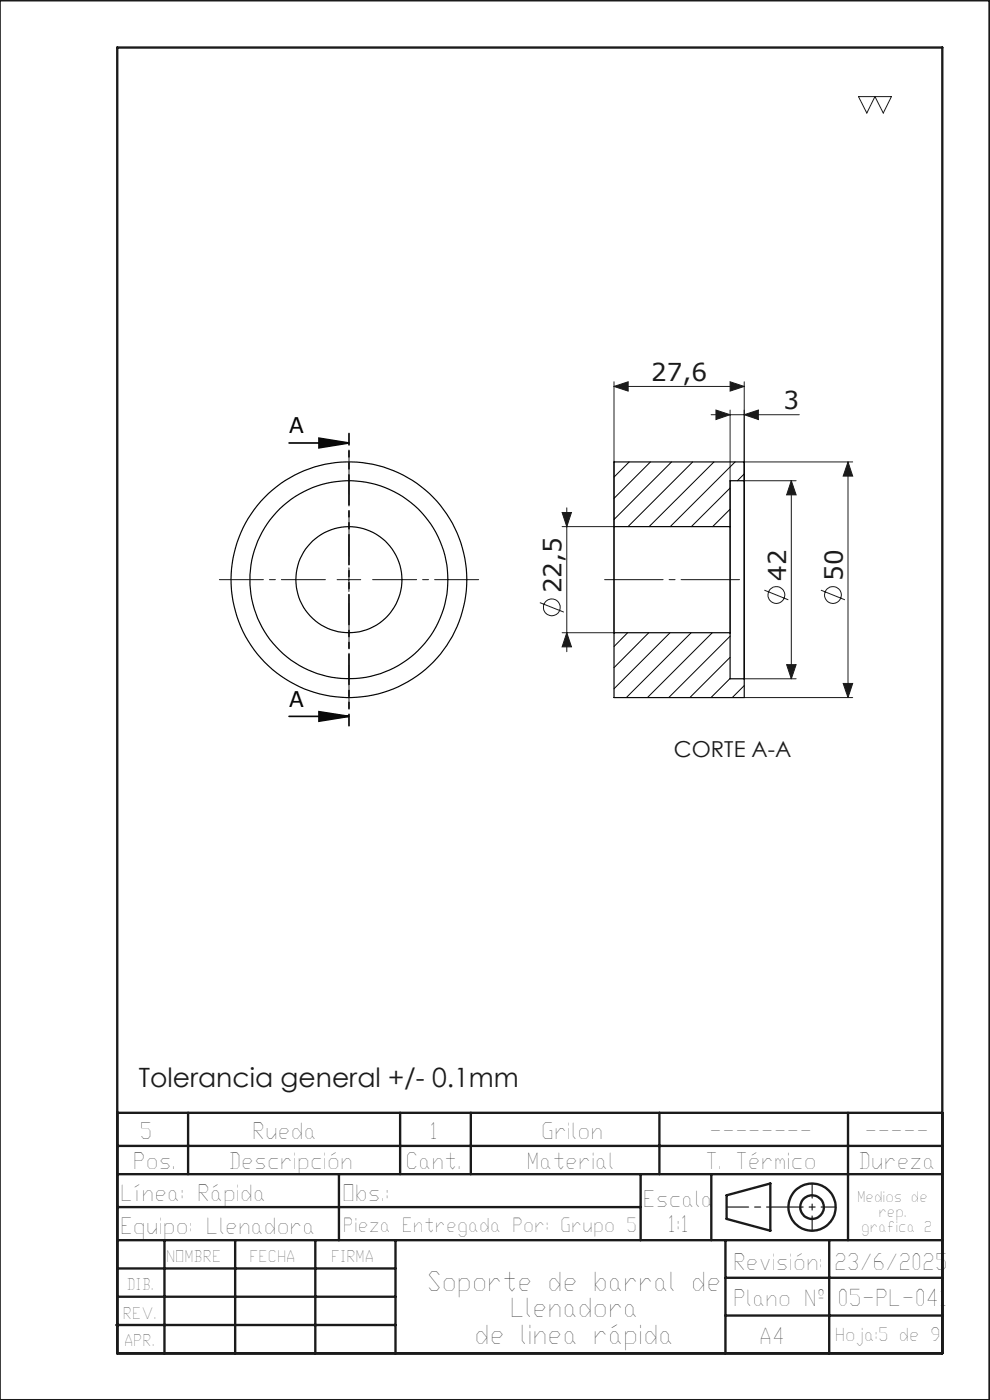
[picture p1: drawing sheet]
<svg xmlns="http://www.w3.org/2000/svg" width="210mm" height="297mm" viewBox="0 0 210 297" stroke-linecap="round" stroke-linejoin="round" font-family="sans-serif">
<g fill="none" stroke="#191924" stroke-width=".21">
<path d="M182.1 20.5h7l-1.7 3.5-1.8-3.5-1.7 3.5zM130.2 82l3-1v2zM130.2 81v53.2h-11M130.2 82h27.7M150.8 88h18.7M151.9 87l3 1-3 1zM154.9 87v47.2M154.9 81l3 1-3 1zM157.9 88l3-1v2zM157.9 98h23M157.9 81v63h11M179.9 98l1 3h-2z"/>
<path d="M179.9 98v50M119.2 108.7h2l-1 3zM119.2 111.7h11M120.2 107.7v30.6M157.9 102h11M167.9 102l1 3h-2zM167.9 102v42M71.5 123h5M74 120.5v5M114.5 127.8l5.1 2.1M120.2 134.2l1 3h-2zM162.1 125.2l5.1 2"/>
<path d="M174.1 125.2l5.1 2M157.9 148h23M166.9 141h2l-1 3zM178.9 145h2l-1 3z"/>
<circle cx="117.1" cy="128.8" r="1.78"/>
<circle cx="164.7" cy="126.2" r="1.77"/>
<circle cx="176.7" cy="126.2" r="1.77"/>
</g>
<path d="M61.3 94h12.7M67.7 93l6.3 1-6.3 1zM61.3 152h12.7M67.7 151l6.3 1-6.3 1z" fill="none" stroke="#000" stroke-width=".35"/>
<g fill="none" stroke="#191924" stroke-width=".5">
<path d="M-.1 .1h210v296.9h-210M24.9 10.1h175v277h-175zM24.9 236.1h175M39.9 236.1v13M84.9 236.1v13M99.9 236.1v13M139.9 236.1v13M179.9 236.1v27M24.9 256.1h111M24.9 249.1h175M24.9 243.1h175M71.9 249.1v14"/>
<path d="M135.9 249.1v14M150.9 249.1v14M154.1 253.6l9.3-2.5v10l-9.3-2.5zM24.9 275.1h59M24.9 269.1h59M24.9 263.1h175M34.9 263.1v24M49.9 263.1v24M66.9 263.1v24M83.9 263.1v24M153.9 263.1v24M153.9 279.1h46"/>
<path d="M153.9 271.1h46M175.9 263.1v24M24.7 281.1h59.2"/>
<circle cx="172.2" cy="256.1" r="5"/>
<circle cx="172.3" cy="256.1" r="2.51"/>
</g>
<path d="M74 92v62" fill="none" stroke="#000" stroke-width=".35" stroke-dasharray="6.3 1.3 1.3 1.3 1.3 1.3" stroke-dashoffset="3.9"/>
<path d="M74 118v-22.5M69 123h-22.5M74 128v22.5M79 123h22.5" fill="none" stroke="#191924" stroke-width=".21" stroke-dasharray="15.2 1.3 1.3 1.3" stroke-dashoffset="5.9"/>
<path d="M128.2 123h28.7" fill="none" stroke="#191924" stroke-width=".21" stroke-dasharray="15.2 1.3 1.3 1.3" stroke-dashoffset="2.8"/>
<path d="M172.3 251.1v10M177.3 256.1h-10" fill="none" stroke="#191924" stroke-width=".25" stroke-dasharray="15.2 1.3 1.3 1.3" stroke-dashoffset="12.1"/>
<path d="M154.1 256.1h13.2" fill="none" stroke="#191924" stroke-width=".25" stroke-dasharray="15.2 1.3 1.3 1.3" stroke-dashoffset="10.6"/>
<path d="M67.7 93l6.3 1-6.3 1zM67.7 151l6.3 1-6.3 1z" fill="#000"/>
<g fill="#191924">
<path d="M157.9 88l3-1v2zM151.9 87l3 1-3 1z"/>
<path d="M120.2 134.2l1 3h-2zM119.2 108.7h2l-1 3z"/>
<path d="M178.9 145h2l-1 3zM179.9 98l1 3h-2z"/>
<path d="M167.9 102l1 3h-2zM166.9 141h2l-1 3z"/>
<path d="M130.2 82l3-1v2zM154.9 81l3 1-3 1z"/>
</g>
<g fill="none" stroke="#000" stroke-width=".25">
<path d="M130.2 111.7v22.5M130.2 111.7h24.7M154.9 111.7v22.5M157.9 102v42M157.9 102v-4h-27.7v13.7M157.9 102h-3v9.7M130.2 134.2v13.8h27.7v-4M130.2 134.2h24.7M154.9 134.2v9.8h3"/>
<circle cx="74" cy="123" r="21"/>
<circle cx="74" cy="123" r="11.2"/>
<circle cx="74" cy="123" r="25"/>
</g>
<g fill="none" stroke="#000" stroke-width=".21">
<path d="M133.5 98l-3.3 3.2M138 98l-7.8 7.7M142.5 98l-12.3 12.2M146.9 98l-13.7 13.7M151.4 98l-13.7 13.7M155.9 98l-13.7 13.7M154.9 103.5l-8.3 8.2M154.9 108l-3.7 3.7M157.9 100.5l-1.5 1.5M133.1 134.2l-2.9 3M137.6 134.2l-7.4 7.4M142.1 134.2l-11.9 11.9"/>
<path d="M146.6 134.2l-13.7 13.8M151.1 134.2l-13.8 13.8M154.9 135l-13 13M154.9 139.4l-8.6 8.6M154.9 143.9l-4.1 4.1M157.9 145.4l-2.6 2.6"/>
</g>
<g font-size="5.6" fill="#191924">
<text x="29.4" y="230.6">Tolerancia general +/- 0.1mm</text>
<text x="90.5" y="273.8">Soporte de barral de</text>
<text x="108.1" y="279.4">Llenadora</text>
<text x="100.7" y="285.1">de linea rápida</text>
</g>
<g font-size="5.2" fill="#191924">
<text x="138.1" y="80.9">27,6</text>
<text x="166.2" y="86.9">3</text>
<text x="119.1" y="125.9" transform="rotate(-90 119.1 125.9)">22,5</text>
<text x="166.8" y="123.3" transform="rotate(-90 166.8 123.3)">42</text>
<text x="178.8" y="123.3" transform="rotate(-90 178.8 123.3)">50</text>
</g>
<text font-size="4.9" fill="#191924" x="177.7" y="277.1">05-PL-041</text>
<g font-size="4.8" fill="#191924">
<text x="29.6" y="241.6">5</text>
<text x="53.5" y="241.6">Rueda</text>
<text x="91.1" y="241.6">1</text>
<text x="114.8" y="241.6">Grilon</text>
<text x="150.5" y="241.6">--------</text>
<text x="183.4" y="241.6">-----</text>
<text x="28.2" y="248.1">Pos.</text>
<text x="48.5" y="248.1">Descripción</text>
<text x="86" y="248.1">Cant.</text>
<text x="111.7" y="248.1">Material</text>
<text x="149.6" y="248.1">T. Térmico</text>
<text x="182" y="248.1">Dureza</text>
<text x="25.5" y="254.7">Línea: Rápida</text>
<text x="72.6" y="254.7">Obs.:</text>
<text x="136.4" y="256.2">Escala</text>
<text x="25.5" y="261.8">Equipo: Llenadora</text>
<text x="141.6" y="261.4">1:1</text>
<text x="155.5" y="269.5">Revisión:</text>
<text x="176.9" y="269.5">23/6/2025</text>
<text x="155.5" y="277.1">Plano Nº</text>
<text x="161.1" y="285.2">A4</text>
</g>
<text font-size="4.7" fill="#191924" x="143" y="160.5">CORTE A-A</text>
<g font-size="4.6">
<text x="61.3" y="91.9">A</text>
<text x="61.3" y="149.9">A</text>
</g>
<text font-size="4.1" fill="#191924" x="72.8" y="261.4">Pieza Entregada Por: Grupo 5</text>
<text font-size="3.9" fill="#191924" x="177.1" y="284.5">Hoja:5 de 9</text>
<g font-size="3.4" fill="#191924">
<text x="35.2" y="267.7">NOMBRE</text>
<text x="52.9" y="267.7">FECHA</text>
<text x="70.2" y="267.7">FIRMA</text>
<text x="26.8" y="273.6">DIB.</text>
<text x="26.1" y="279.8">REV.</text>
<text x="26.3" y="285.6">APR.</text>
</g>
<g font-size="3.2" fill="#191924">
<text x="181.8" y="254.9">Medios de</text>
<text x="182.7" y="261.3">grafica 2</text>
<text x="186.3" y="258.1">rep.</text>
</g>
</svg>
